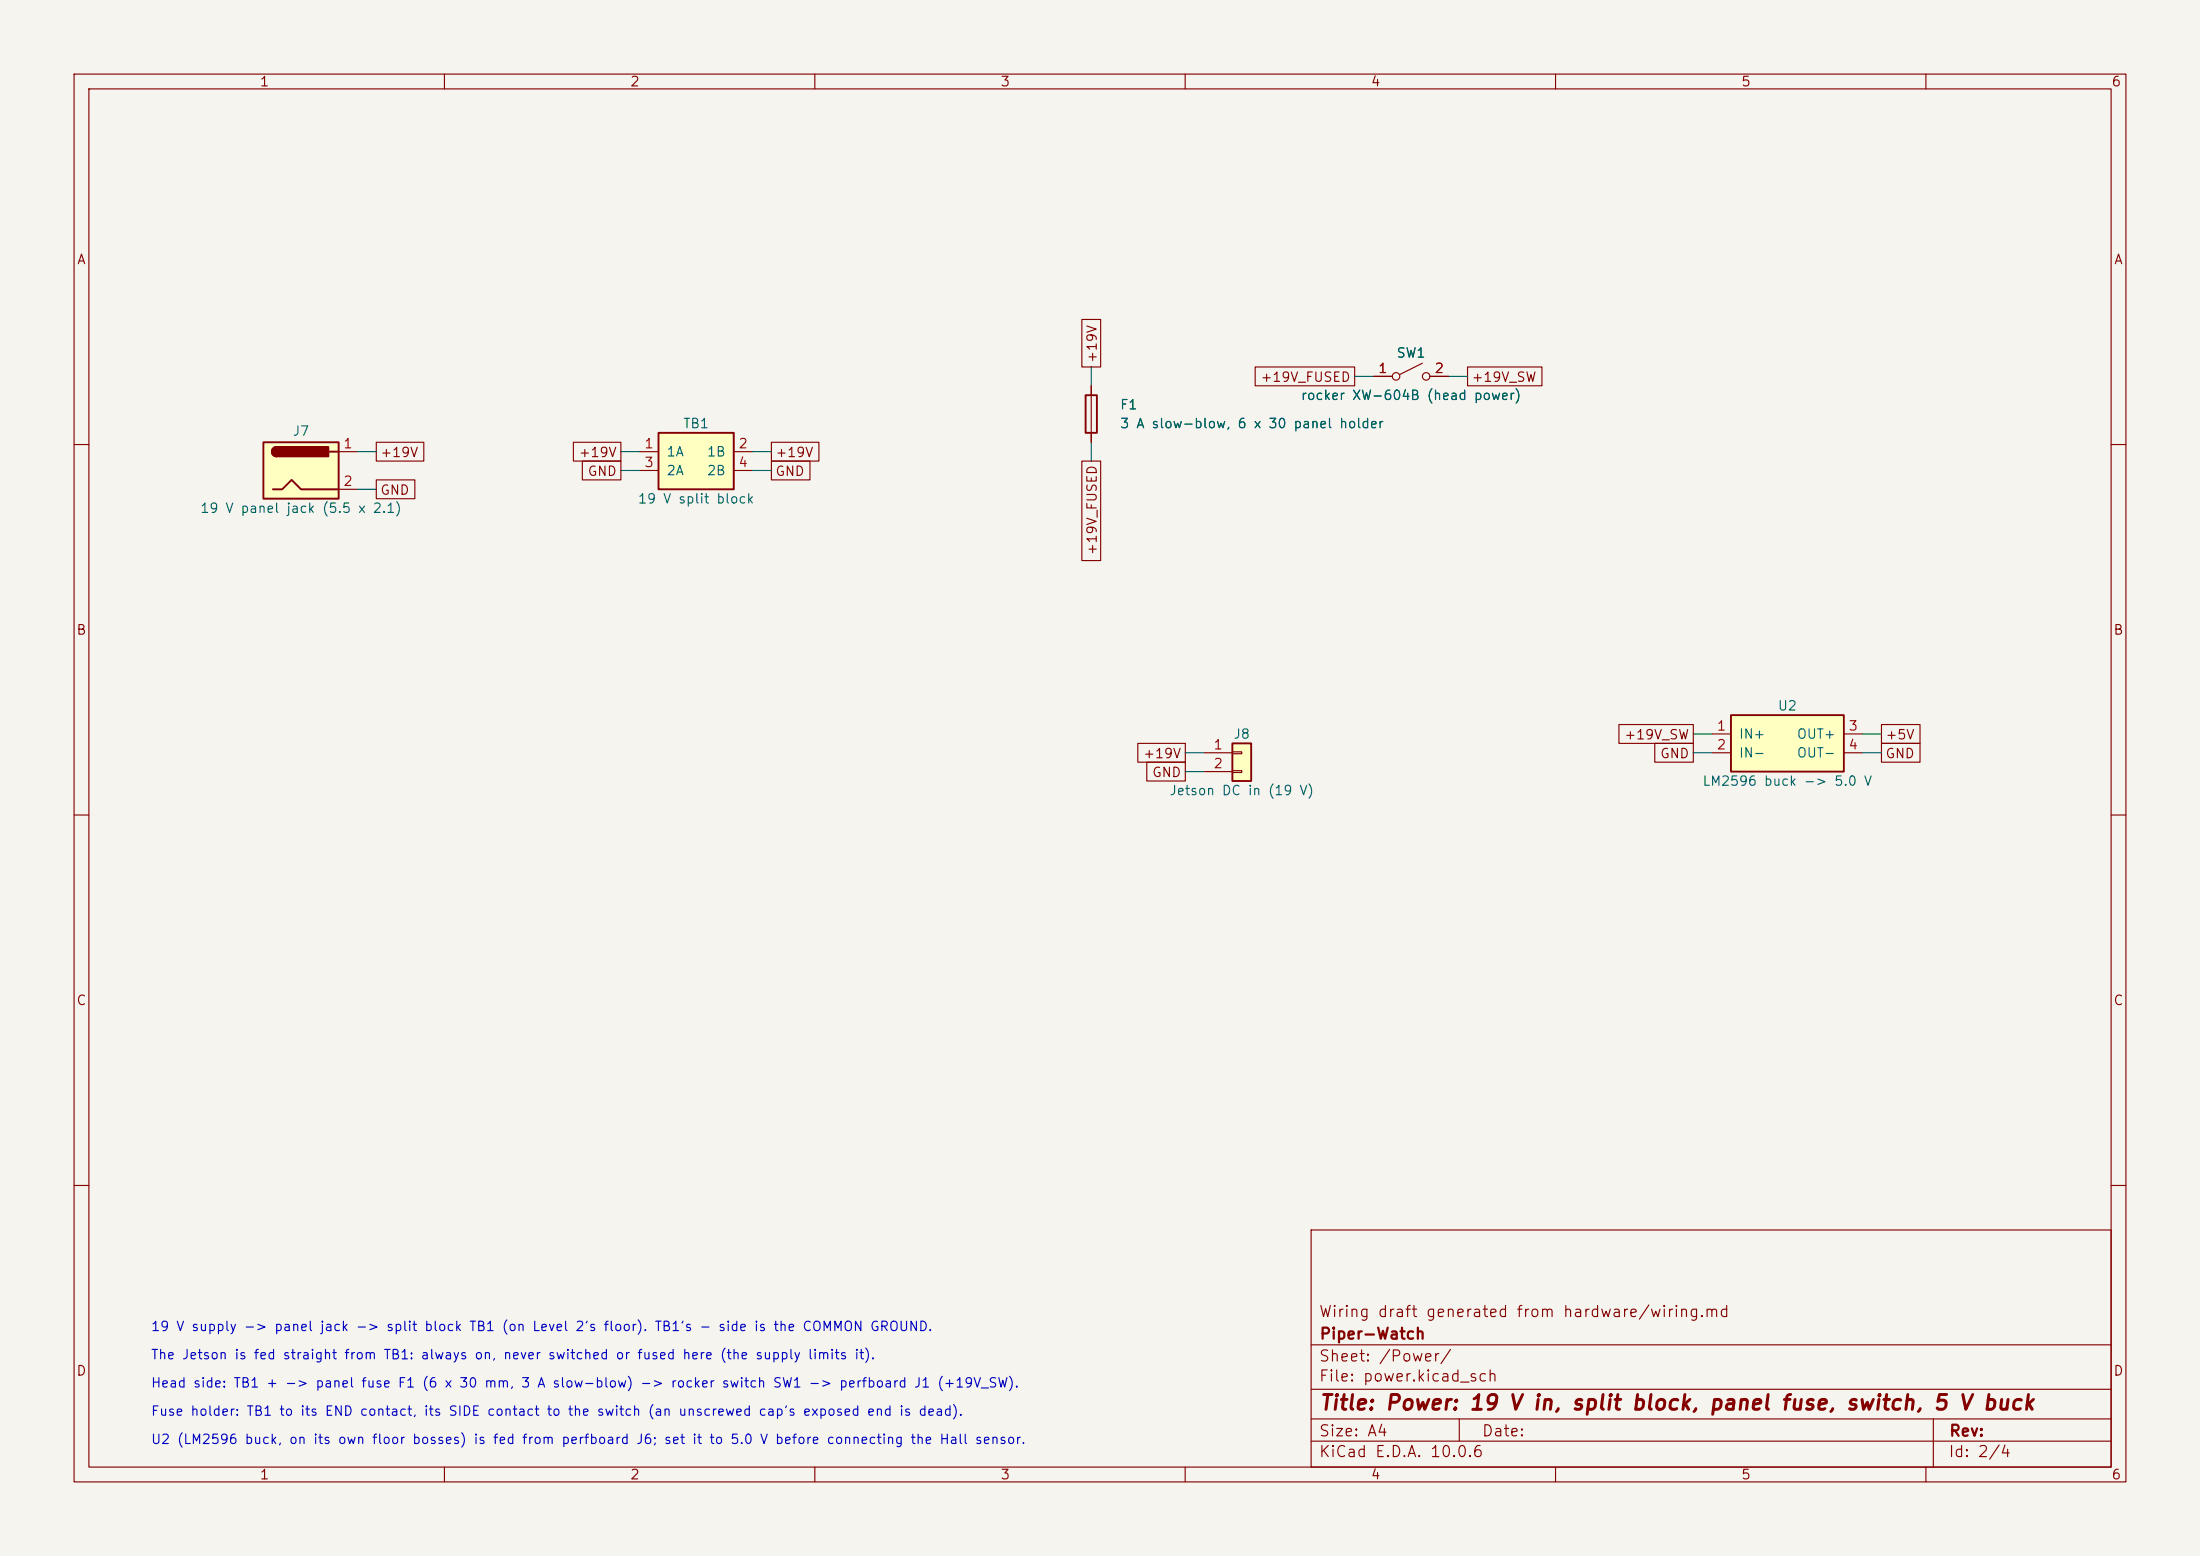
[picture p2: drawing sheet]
<svg xmlns="http://www.w3.org/2000/svg" width="297mm" height="210mm" viewBox="0 0 297 210" stroke-linecap="round" stroke-linejoin="round" font-family="sans-serif">
<path d="M0 0h297v210h-297z" fill="#f5f4ef" stroke="#f5f4ef" stroke-width=".14"/>
<g fill="none" stroke="#840000" stroke-width=".15">
<path d="M10 10h277v190h-277zM12 12h273v186h-273zM60 10v2M110 10v2M160 10v2M210 10v2M260 10v2M10 60h2M285 60h2M10 110h2M285 110h2M10 160h2"/>
<path d="M177 166h108v32h-108zM285 160h2M60 198v2M110 198v2M160 198v2M177 194.5h108M177 191.5h108M177 187.5h108M177 181.5h108M197 191.5v3M210 198v2M260 198v2"/>
<path d="M261 191.5v6.5"/>
</g>
<path d="M88.9 58.4h10.2v7.6h-10.2z" fill="#ffffc2"/>
<path d="M88.9 58.4h10.2v7.6h-10.2z" fill="none" stroke="#840000" stroke-width=".25"/>
<path d="M86.4 61h2.5M86.4 63.5h2.5M99.1 61h2.5M99.1 63.5h2.5" fill="none" stroke="#840000" stroke-width=".15"/>
<path d="M233.7 96.5h15.2v7.6h-15.2z" fill="#ffffc2"/>
<path d="M233.7 96.5h15.2v7.6h-15.2z" fill="none" stroke="#840000" stroke-width=".25"/>
<path d="M231.1 99.1h2.6M248.9 99.1h2.6M231.1 101.6h2.6M248.9 101.6h2.6" fill="none" stroke="#840000" stroke-width=".15"/>
<path d="M35.6 59.7h10.1v7.6h-10.1z" fill="#ffffc2"/>
<path d="M35.6 59.7h10.1v7.6h-10.1zM146.6 53.3h1.5v5.1h-1.5zM36.8 66h1.3l1.3-1.2 1.2 1.2h5.1M37.3 60.3a.64 .64 0 0 0-.6 .7 .64 .64 0 0 0 .6 .6M44.4 61h1.3" fill="none" stroke="#840000" stroke-width=".25"/>
<g fill="#840000" stroke="#840000" stroke-width=".25">
<path d="M36.9 60.5l.4-.2v1.3a.63 .63 0 0 1-.5-.4 .63 .63 0 0 1 .1-.7z"/>
<path d="M37.3 60.3h7v1.3h-7z"/>
</g>
<path d="M147.3 52.1v7.6M45.7 61h2.6M45.7 66h2.6" fill="none" stroke="#840000" stroke-width=".15"/>
<path d="M166.4 100.3h2.5v5.1h-2.5z" fill="#ffffc2"/>
<path d="M166.4 100.3h2.5v5.1h-2.5z" fill="none" stroke="#840000" stroke-width=".25"/>
<g fill="none" stroke="#840000" stroke-width=".15">
<path d="M50.8 59.7h6.4v2.5h-6.4zM77.4 59.7h6.4v2.5h-6.4zM104.1 59.7h6.5v2.5h-6.5zM146 43.1h2.6v6.4h-2.6zM147.3 52.1v1.2M147.3 58.4v1.3M169.5 49.5h13.4v2.6h-13.4zM185.4 50.8h2.6M192 49l-3 1.5M193 50.8h2.6M198.1 49.5h10.1v2.6h-10.1zM50.8 64.8h5.2v2.5h-5.2z"/>
<path d="M78.6 62.2h5.2v2.6h-5.2zM104.1 62.2h5.2v2.6h-5.2zM146 62.2h2.6v13.5h-2.6zM218.6 97.8h10v2.5h-10zM254 97.8h5.2v2.5h-5.2zM153.6 100.3h6.4v2.6h-6.4zM154.8 102.9h5.2v2.5h-5.2zM162.6 101.6h3.8M162.6 104.1h3.8M166.4 101.5h1.2v.2h-1.2zM166.4 104h1.2v.3h-1.2zM223.4 100.3h5.2v2.6h-5.2z"/>
<path d="M254 100.3h5.2v2.6h-5.2z"/>
<circle cx="188.5" cy="50.8" r=".51"/>
<circle cx="192.5" cy="50.8" r=".51"/>
</g>
<g fill="none" stroke="#009600" stroke-width=".15">
<path d="M147.3 49.5v2.6M147.3 59.7v2.5M182.9 50.8h2.5M195.6 50.8h2.5M48.3 61h2.5M48.3 66h2.5M83.8 61h2.6M83.8 63.5h2.6M101.6 61h2.5M101.6 63.5h2.5M228.6 99.1h2.5M251.5 99.1h2.5"/>
<path d="M160 101.6h2.6M160 104.1h2.6M228.6 101.6h2.5M251.5 101.6h2.5"/>
</g>
<text font-size="2" fill="#840000" x="178" y="190.8">Title: Power: 19 V in, split block, panel fuse, switch, 5 V buck</text>
<g font-size="1.5" fill="#840000">
<text x="178" y="178.1">Wiring draft generated from hardware/wiring.md</text>
<text x="178" y="184.1">Sheet: /Power/</text>
<text x="178" y="181.1">Piper-Watch</text>
<text x="178" y="186.8">File: power.kicad_sch</text>
<text x="178" y="197">KiCad E.D.A. 10.0.6</text>
<text x="178" y="194.2">Size: A4</text>
<text x="200" y="194.2">Date:</text>
<text x="263" y="197">Id: 2/4</text>
<text x="263" y="194.2">Rev:</text>
</g>
<g font-size="1.3" fill="#840000">
<text x="35" y="12">1</text>
<text x="85" y="12">2</text>
<text x="135" y="12">3</text>
<text x="185" y="12">4</text>
<text x="235" y="12">5</text>
<text x="285" y="12">6</text>
<text x="10.3" y="36">A</text>
<text x="285.3" y="36">A</text>
<text x="148.4" y="49.1" transform="rotate(-90 148.4 49.1)">+19V</text>
<text x="170.1" y="51.9">+19V_FUSED</text>
<text x="198.6" y="51.9">+19V_SW</text>
<text x="51.2" y="62">+19V</text>
<text x="78" y="62">+19V</text>
<text x="79.2" y="64.6">GND</text>
<text x="104.6" y="64.6">GND</text>
<text x="104.6" y="62">+19V</text>
<text x="51.2" y="67.1">GND</text>
<text x="148.4" y="75" transform="rotate(-90 148.4 75)">+19V_FUSED</text>
<text x="10.2" y="86">B</text>
<text x="285.2" y="86">B</text>
<text x="219.2" y="100.1">+19V_SW</text>
<text x="254.4" y="100.1">+5V</text>
<text x="154.2" y="102.7">+19V</text>
<text x="155.4" y="105.2">GND</text>
<text x="224" y="102.7">GND</text>
<text x="254.4" y="102.7">GND</text>
<text x="10.2" y="136">C</text>
<text x="285.2" y="136">C</text>
<text x="10.2" y="186">D</text>
<text x="285.2" y="186">D</text>
<text x="35" y="200">1</text>
<text x="85" y="200">2</text>
<text x="135" y="200">3</text>
<text x="185" y="200">4</text>
<text x="235" y="200">5</text>
<text x="285" y="200">6</text>
</g>
<g font-size="1.3" fill="#a90000">
<text x="186" y="50.7">1</text>
<text x="193.6" y="50.7">2</text>
<text x="46.3" y="60.8">1</text>
<text x="46.3" y="65.9">2</text>
<text x="86.9" y="60.8">1</text>
<text x="86.9" y="63.4">3</text>
<text x="99.6" y="60.8">2</text>
<text x="99.6" y="63.4">4</text>
<text x="163.7" y="101.5">1</text>
<text x="231.7" y="98.9">1</text>
<text x="231.7" y="101.5">2</text>
<text x="249.5" y="98.9">3</text>
<text x="249.5" y="101.5">4</text>
<text x="163.7" y="104">2</text>
</g>
<g font-size="1.3" fill="#006464">
<text x="188.4" y="48.6">SW1</text>
<text x="39.4" y="59.1">J7</text>
<text x="92.1" y="58.1">TB1</text>
<text x="151.1" y="55.6">F1</text>
<text x="151.1" y="58.1">3 A slow-blow, 6 x 30 panel holder</text>
<text x="175.5" y="54.3">rocker XW-604B (head power)</text>
<text x="89.9" y="61.9">1A</text>
<text x="89.9" y="64.5">2A</text>
<text x="95.3" y="61.9">1B</text>
<text x="95.3" y="64.5">2B</text>
<text x="26.9" y="69.5">19 V panel jack (5.5 x 2.1)</text>
<text x="86" y="68.3">19 V split block</text>
<text x="166.4" y="100">J8</text>
<text x="234.7" y="100">IN+</text>
<text x="239.9" y="96.2">U2</text>
<text x="242.5" y="100">OUT+</text>
<text x="157.8" y="107.6">Jetson DC in (19 V)</text>
<text x="229.7" y="106.4">LM2596 buck -&gt; 5.0 V</text>
<text x="234.7" y="102.6">IN-</text>
<text x="242.5" y="102.6">OUT-</text>
</g>
<g font-size="1.3" fill="#0000c2">
<text x="20.3" y="180">19 V supply -&gt; panel jack -&gt; split block TB1 (on Level 2's floor). TB1's - side is the COMMON GROUND.</text>
<text x="20.3" y="183.8">The Jetson is fed straight from TB1: always on, never switched or fused here (the supply limits it).</text>
<text x="20.3" y="187.6">Head side: TB1 + -&gt; panel fuse F1 (6 x 30 mm, 3 A slow-blow) -&gt; rocker switch SW1 -&gt; perfboard J1 (+19V_SW).</text>
<text x="20.3" y="191.4">Fuse holder: TB1 to its END contact, its SIDE contact to the switch (an unscrewed cap's exposed end is dead).</text>
<text x="20.3" y="195.2">U2 (LM2596 buck, on its own floor bosses) is fed from perfboard J6; set it to 5.0 V before connecting the Hall sensor.</text>
</g>
</svg>
